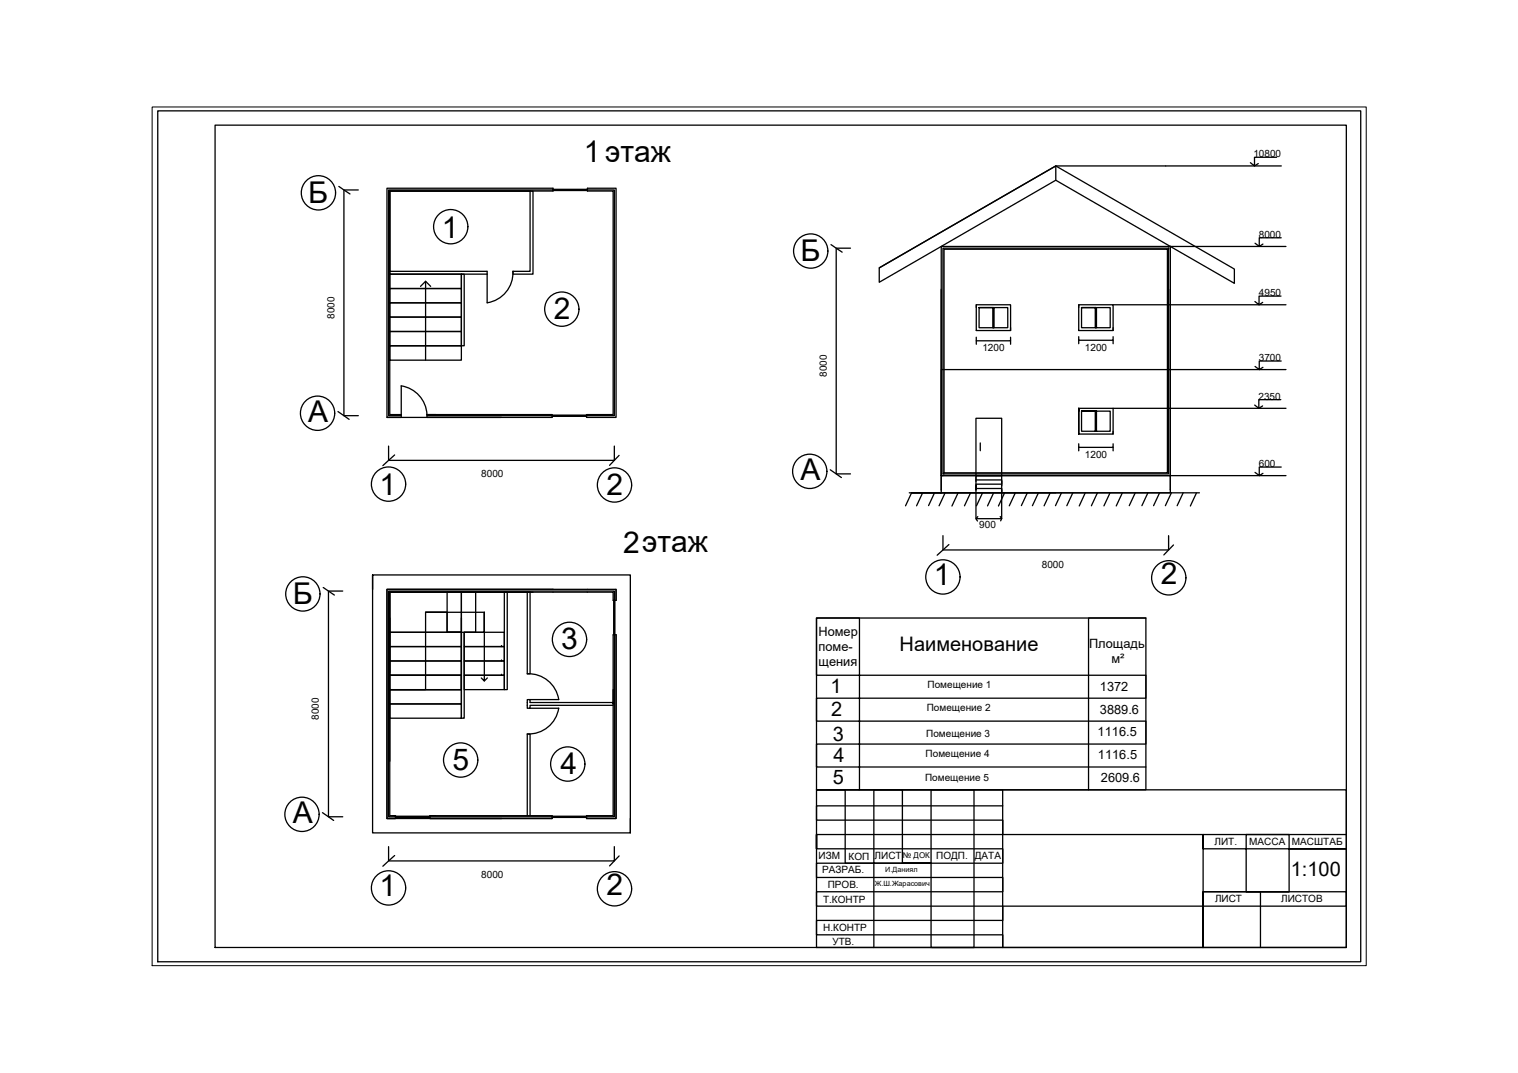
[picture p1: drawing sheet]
<svg xmlns="http://www.w3.org/2000/svg" width="297mm" height="210mm" viewBox="0 0 297 210" stroke-linecap="round" stroke-linejoin="round" font-family="sans-serif">
<!-- layer: 0 -->
<g fill="none" stroke="#000" stroke-width=".25">
<path d="M30.9 21.7h235.4v166.4h-235.4zM42.1 24.5h221.3v160.8h-221.3zM66.3 36.5l2.2 1.4M70.1 37.2h-2.8v44.1h2.8M75.7 36.8h32.5v.6h-31.9v43.7h2.2v.6h-2.8zM76.3 37.4h27.4v15.7h-3.3a6 6 0 0 1-5.1 6.1v-6.1h-19zM108.2 37.2v-.2h6.7v.3h-6.7M114.9 36.8h5.7v44.9h-5.8v-.6h5.2v-43.7h-5.1zM206.6 32.5l-34.6 19.9v2.8l34.6-19.9 22.4 12.9M206.6 35.3v-2.8l-34.6 19.9M206.6 32.5l34.9 20.1v2.8l-12.5-7.2M206.6 32.5h44.1"/>
<path d="M246.2 32l-.7 .5M249.8 30.8h-4.3v1.7l-.8-.7M76.3 59.2h14v2.8h-14zM76.3 56.4h14v2.8h-14zM76.3 53.6h14v2.8h-14zM82.3 56l1-1 1 1M83.3 55v15.5M90.3 53.6h.5v14h-.5zM100.4 53.1v.5h3.9v-16.2h-28v16.2h19M162.6 47.9l2.2 1.4M166.4 48.5h-2.8v44.2h2.8M184.2 48.2h44.8v44.8h-44.8z"/>
<path d="M184.2 56.6v39.2M184.7 48.8h43.7v43.7h-43.7zM191 59.6h6.7v5.1h-6.7zM191 59.6v.6M211.1 59.6h6.7v5.1h-6.7zM211.1 59.6v.6M217.8 59.6h33.8M228.7 48.5v44.2h-44.2v-44.2h44.2v.3M229 48.2v.3M229 56.6v39.2M229 48.2h22.6M247.1 59.2l-.7 .4"/>
<path d="M247.1 47.7l-.7 .5M250.7 57.9h-4.3v1.7l-.8-.6M250.7 46.5h-4.3v1.7l-.8-.6M76.3 67.6h14v2.9h-14zM76.3 64.8h14v2.8h-14zM76.3 62h14v2.8h-14zM191 66v.7h6.7v-.7M191 66.7v.6M191.6 60.2v3.9h5.6v-3.9h-5.6h2.8h-.1v3.9h.2v-3.9M197.7 64.1v.6M197.7 66.7v.6M211.1 65.9v.7h6.7v-.7"/>
<path d="M211.1 66.6v.6M211.6 60.2v3.9h5.6v-3.9h-5.6h2.8h-.1v3.9h.3v-3.9M217.8 64.1v.6M217.8 66.6v.6M217.8 79.9h33.8M247.1 79.4l-.8 .5M247.1 71.9l-.7 .4M250.6 78.2h-4.3v1.7l-.8-.7M250.7 70.6h-4.3v1.7l-.8-.6M251.6 72.3h-67.4v20.7M66.1 80.5l2.2 1.5M76 87.3v2.8h44.2v-2.8"/>
<path d="M77.2 89l-2.3 2.1M78.5 81.3h-2.5v-44.1h44.2v44.1h-36.6M83.5 81.1a5.9 5.9 0 0 0-5-5.6v5.6M83.6 81.1h24.4v.6h-32.3M83.6 81.1v.6M114.8 81.2h-6.8v.1M114.8 81.3v.1h-6.8M121.1 89.1l-1.8 1.9M162.5 91.9l2.1 1.5M177.9 96.4h.5M178.4 96.4l-1.2 2.5M180.5 96.4l-1.1 2.5"/>
<path d="M182.9 96.4l-1.2 2.5M184.2 95.8v-2.8h44.8v2.8M184.2 95.8v.6h44.8v-.6M184.2 93h.3M184.5 92.7h.2M184.9 96.4l-1.1 2.5M187.5 96.4l-1.2 2.6M189.9 96.4l-1.2 2.5M191 81.8h5v11.2h-5zM191 93.9h5v.8h-5v.9h5v.8v-3.4h-5v2.8v-.8M191 95.8v5.7h5v-5.1M191 93.3v.9"/>
<path d="M191.8 86.6v1.6M192.3 96.4l-1.2 2.5M194.4 96.4l-1.2 2.6M196 94.2v.8M196.6 96.4l-1.2 2.6M198.7 96.4l-1.2 2.5M201 96.4l-1.1 2.5M203.2 96.4l-1.2 2.5M205.5 96.4l-1.2 2.5M206.6 96.4h-28.2h56.3M207.7 96.4l-1.2 2.5M209.9 96.4l-1.1 2.5"/>
<path d="M211.1 80.4v-.5v5h6.7v-5h-6.7v5M211.1 86.8v.7h6.7v-.7M211.1 87.5v.7M211.6 80.4v4h5.6v-4h-5.6h2.8h-.1v4h.3v-4M212.4 96.4l-1.2 2.6M214.7 96.4l-1.1 2.5M217.2 96.4l-1.2 2.6M217.8 84.4v.5M217.8 87.5v.7M219.6 96.4l-1.2 2.6M222.2 96.4l-1.2 2.5M224.6 96.4l-1.2 2.5"/>
<path d="M226.9 96.4l-1.2 2.5M229 93h22.6M229.2 96.4l-1.2 2.5M231.5 96.4l-1.2 2.5M234.1 96.4l-1.2 2.6M247.1 92.6l-.7 .4M250.7 91.4h-4.3v1.6l-.8-.6M63.3 114.9l2.1 1.5M67.1 115.6h-2.8v44.2h2.8M72.9 112.5v50.4h50.4v-50.4h-50.4v2.8M83.3 119.8v15.1h-7M87.5 115.8h8.4"/>
<path d="M87.5 115.8h2.8v7.9h-2.8zM90.3 115.8h2.8v7.9h-2.8zM94.8 119.8h-11.5h4.2v3.9h2.8h-14v-2.8M98.7 115.8h.6v19.1h-.6zM103.2 115.8v16h.5v-16h-27.4v15.7M104.3 115.8h-28v16.3h14M120.2 117.4h-.1v6.8h.2v-6.8M120.6 117.4v-2.1h-44.9v44.8h1.7v-.5h-.6M120.6 117.4h-.6v-1.6h-43.7v43.8h1.1M120.6 115.3v2.1M184.5 104.8v2.8h44.2v-2.8M185.7 106.5l-2.3 2.1"/>
<path d="M191.3 101.1l-.3 .4 .3 .4M195.7 101l.3 .5-.2 .4M229.6 106.6l-1.9 2M76.3 132.1h14v2.8h-14zM76.3 129.3h14v2.8h-14zM76.3 126.5h14v2.8h-14zM76.3 123.7h14v2.8h-14zM76.3 137.7h14v2.8h-14zM76.3 134.9h14v2.8h-14zM76.3 132.1v2.8M90.3 123.7v11.2h-14v14M90.3 120.9v19.6h.5v-16.8h4v-3.9v13.4l-.6-.6"/>
<path d="M90.8 132.1h7.9v2.8h-7.9zM90.8 129.3h7.9v2.8h-7.9zM90.8 126.5h7.9v2.8h-7.9zM90.8 123.7h7.9v2.8h-7.9zM95.4 132.6l-.6 .6M98.1 126.5h.1M98.1 129.3h.1M98.1 132.1h.1M103.2 131.8a6 6 0 0 1 6.1 5.1h-5.6M103.7 138.5h5.6a6 6 0 0 1-6.1 5.1M120 124.2h.6v35.9h-5.8v-.5h5.2zM120 134.9v2.8v-.3h-16.3v-.5h-.5v1.6h.5v-.5h16.3"/>
<path d="M159.8 120.9h64.4v33.6h-64.4zM224.2 120.9h-11.2v33.6M63.1 159l2.2 1.5M84.1 159.8h36.1v-44.2h-44.2v44.2h8.1v-.1h-6.7v.2h6.7M103.2 159.6v-16h.5v16M114.8 159.7h-6.8v.1M114.8 159.8v.1h-6.8M159.8 154.5h103.6v30.8h-103.6zM159.8 154.5h36.4v30.8v-2.4h-36.4v-2.8h36.4v-2.8h-36.4v-2.9h36.4v-2.7h-36.4v-2.8h36.4v-2.9h-36.4v-2.7v2.7v-2.7h36.4v-2.9h-36.4v-2.8h36.4M159.8 154.5h5.6v14.4h5.6v-14.4h5.6v14.4h5.6v-14.4h8.4v30.8h-8.4v-16.4h-11.2v16.4M224.2 150h-64.4v-4.4h64.4v-4.5h-64.4v-4.5h64.4v-4.5h-64.4v-11.2h8.4v33.6M75.7 160.1h32.3v-.5h-23.9v.5"/>
<path d="M76 165.6v2.8h44.2v-2.8M77.2 167.4l-2.3 2.1M121.1 167.4l-1.8 2M123.3 160.1v2.8M196.2 163.3h67.2M235.4 174.4h11.2v10.9M252.3 166v8.4h-8.5v-8.4h19.6h-11.1v-2.7h-8.5v2.7h-8.4v-2.7v22v-10.9h28v2.9h-67.2"/>
<circle cx="62.3" cy="37.7" r="3.4"/>
<circle cx="88.2" cy="44.3" r="3.4"/>
<circle cx="158.6" cy="49.1" r="3.4"/>
<circle cx="109.9" cy="60.5" r="3.4"/>
<circle cx="62.1" cy="80.8" r="3.4"/>
<circle cx="76" cy="94.7" r="3.4"/>
<circle cx="120.2" cy="94.9" r="3.4"/>
<circle cx="158.4" cy="92.2" r="3.4"/>
<circle cx="59.3" cy="116.2" r="3.4"/>
<circle cx="184.5" cy="112.9" r="3.4"/>
<circle cx="228.7" cy="113" r="3.4"/>
<circle cx="111.4" cy="125.1" r="3.4"/>
<circle cx="59.1" cy="159.3" r="3.4"/>
<circle cx="90.1" cy="148.7" r="3.4"/>
<circle cx="111.1" cy="149.5" r="3.4"/>
<circle cx="76" cy="173.7" r="3.4"/>
<circle cx="120.2" cy="173.9" r="3.4"/>
</g>
<path d="M29.8 20.9h237.5v168h-237.5z" fill="none" stroke="#000" stroke-width=".2"/>
<g font-size="5.9">
<text x="114.2" y="31.8">1этаж</text>
<text x="60.3" y="39.8">Б</text>
<text x="86.4" y="46.5">1</text>
<text x="156.7" y="51.2">Б</text>
<text x="108.4" y="62.4">2</text>
<text x="60.3" y="82.6">A</text>
<text x="156.6" y="94">A</text>
<text x="74.3" y="96.9">1</text>
<text x="118.7" y="96.8">2</text>
<text x="121.9" y="108.3">2этаж</text>
<text x="57.3" y="118.2">Б</text>
<text x="182.7" y="114.4">1</text>
<text x="227.2" y="114.3">2</text>
<text x="109.8" y="127">3</text>
<text x="88.5" y="150.6">5</text>
<text x="109.7" y="151.4">4</text>
<text x="57.3" y="161.1">A</text>
<text x="74.3" y="175.2">1</text>
<text x="118.7" y="175.1">2</text>
</g>
<g font-size="3.9">
<text x="176" y="127.4">Наименование</text>
<text x="162.5" y="135.5">1</text>
<text x="162.6" y="140.1">2</text>
<text x="162.9" y="144.9">3</text>
<text x="163.1" y="149.1">4</text>
<text x="163" y="153.4">5</text>
<text x="252.6" y="171.4">1:100</text>
</g>
<g font-size="2.5">
<text x="160.2" y="124.3">Номер</text>
<text x="160.2" y="127.3">поме-</text>
<text x="160.2" y="130.3">щения</text>
<text x="213.1" y="126.8">Площадь</text>
<text x="217.5" y="129.8">м²</text>
<text x="215.2" y="135.1">1372</text>
<text x="215.2" y="139.7">3889.6</text>
<text x="214.8" y="144.1">1116.5</text>
<text x="214.8" y="148.5">1116.5</text>
<text x="215.4" y="152.9">2609.6</text>
</g>
<g font-size="2">
<text x="245.3" y="30.7">10800</text>
<text x="246.3" y="46.5">8000</text>
<text x="246.3" y="57.9">4950</text>
<text x="65.5" y="62.4" transform="rotate(-90 65.5 62.4)">8000</text>
<text x="192.2" y="68.7">1200</text>
<text x="212.3" y="68.6">1200</text>
<text x="246.3" y="70.6">3700</text>
<text x="161.8" y="73.8" transform="rotate(-90 161.8 73.8)">8000</text>
<text x="246.3" y="78.2">2350</text>
<text x="212.3" y="89.5">1200</text>
<text x="94.2" y="93.4">8000</text>
<text x="246.3" y="91.3">600</text>
<text x="191.6" y="103.4">900</text>
<text x="203.9" y="111.1">8000</text>
<text x="181.5" y="134.6">Помещение 1</text>
<text x="62.4" y="140.8" transform="rotate(-90 62.4 140.8)">8000</text>
<text x="181.3" y="139.1">Помещение 2</text>
<text x="181.1" y="148.1">Помещение 4</text>
<text x="181.2" y="144.1">Помещение 3</text>
<text x="181" y="152.8">Помещение 5</text>
<text x="183.2" y="168">ПОДП.</text>
<text x="190.8" y="168">ДАТА</text>
<text x="237.6" y="165.3">ЛИТ.</text>
<text x="244.5" y="165.3">МАССА</text>
<text x="252.8" y="165.3">МАСШТАБ</text>
<text x="94.2" y="171.7">8000</text>
<text x="160.2" y="168.1">ИЗМ</text>
<text x="160.9" y="170.8">РАЗРАБ.</text>
<text x="162" y="173.7">ПРОВ.</text>
<text x="166" y="168.2">КОП</text>
<text x="171.1" y="168.1">ЛИСТ</text>
<text x="161" y="176.6">Т.КОНТР</text>
<text x="237.8" y="176.5">ЛИСТ</text>
<text x="250.7" y="176.5">ЛИСТОВ</text>
<text x="161.1" y="182.1">Н.КОНТР</text>
<text x="162.9" y="184.8">УТВ.</text>
</g>
<text font-size="1.6" x="176.7" y="167.9">№ ДОК</text>
<g font-size="1.4">
<text x="171.2" y="173.3">Ж.Ш.Жарасович</text>
<text x="173.2" y="170.6">И.Даниял</text>
</g>
</svg>
